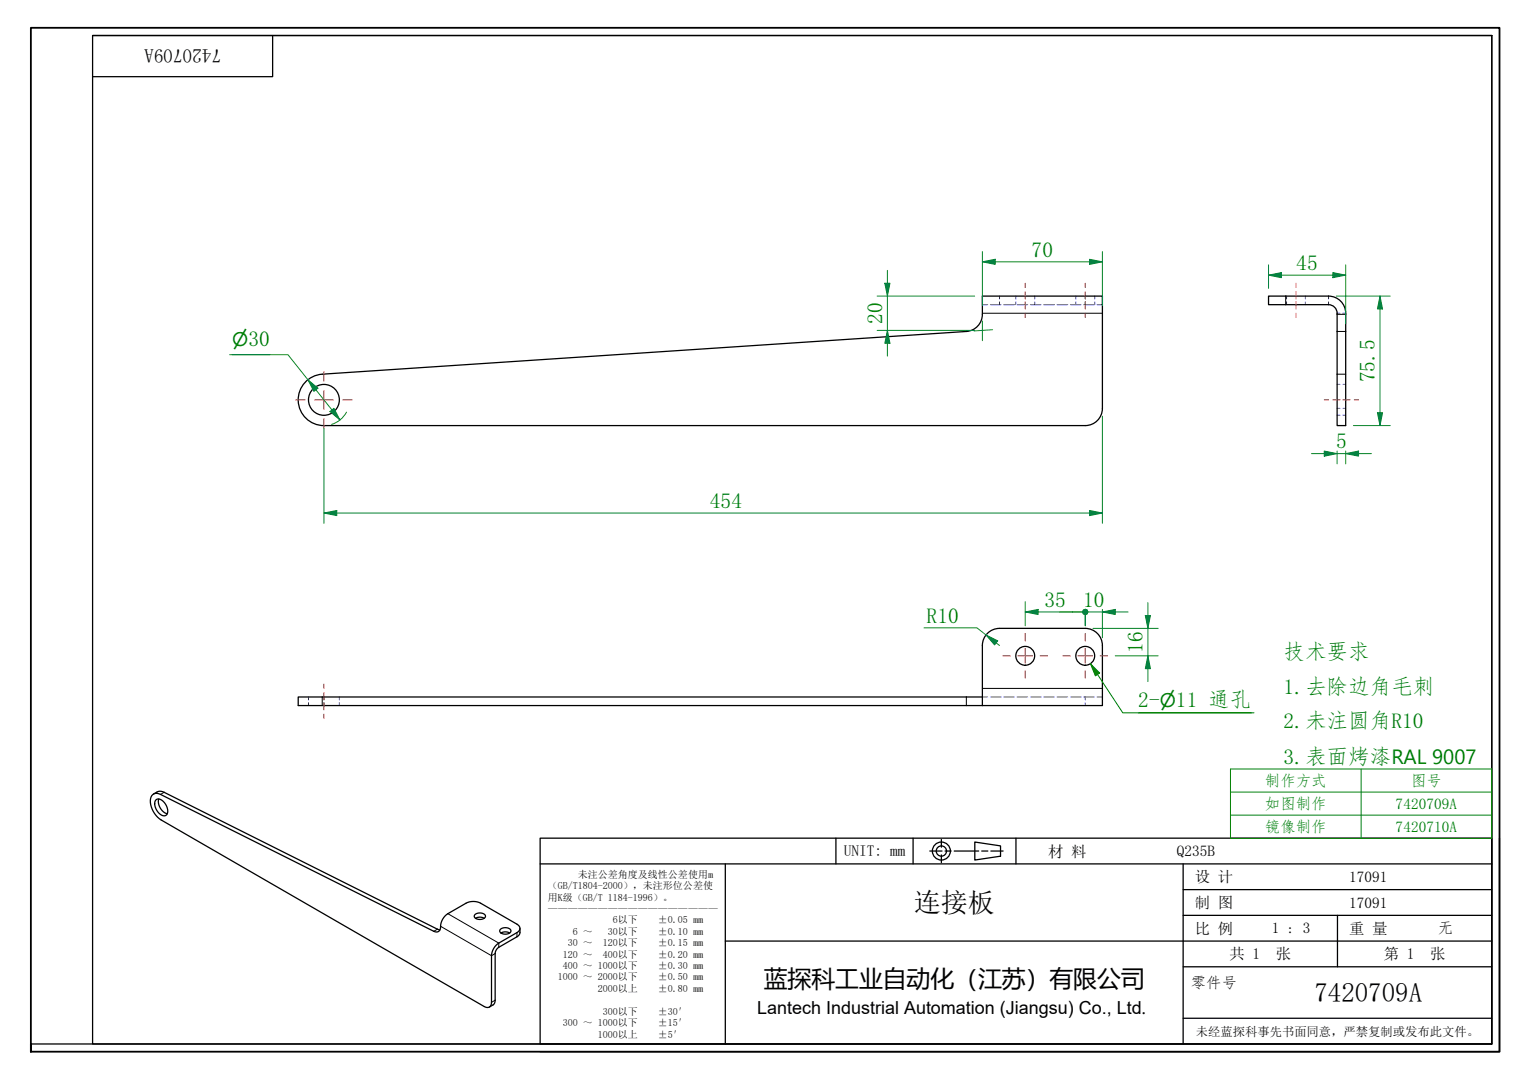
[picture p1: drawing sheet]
<svg xmlns="http://www.w3.org/2000/svg" width="297mm" height="210mm" viewBox="0 0 297 210" stroke-linecap="round" stroke-linejoin="round" font-family="sans-serif">
<g fill="none" stroke="#00f" stroke-width=".19">
<path d="M194.3 57.5v.6M194.3 58.7v.5M211 57.5v.6M211 58.7v.5M258.3 57.5v.6M258.3 58.7v.5M259.9 79.4h.6M259.9 60.9h.6M261 79.4h.6M261 60.9h.6M63 135.5v.5M63 136.6v.5"/>
<path d="M211 135.5v.5M211 136.6v.5"/>
</g>
<g fill="none" stroke="#00f" stroke-width=".19">
<path d="M191 59.2h1M192.5 59.2h2.1M195.1 59.2h2.1M197.5 57.5v.6M197.5 58.7v.5M197.7 59.2h2.1M200.3 59.2h2.1M201.1 57.5v.6M201.1 58.7v.5M202.9 59.2h2.1M205.5 59.2h2.1M208.1 59.2h2.1"/>
<path d="M209.1 57.5v.6M209.1 58.7v.5M210.7 59.2h2M212.8 57.5v.6M212.8 58.7v.5M213.3 59.2h1M250.1 57.5v.6M250.1 58.7v.5M253.8 57.5v.6M253.8 58.7v.5M259.9 74.7h.6M261 74.7h.6"/>
<path d="M259.9 80.7h.6M261 80.7h.6M60 135.5v.5M60 136.6v.5M66 135.5v.5M66 136.6v.5M191 135.5h1M192.5 135.5h2.1M195.1 135.5h2.1M197.7 135.5h2.1M200.3 135.5h2.1M202.9 135.5h2.1"/>
<path d="M205.5 135.5h2.1M208.1 135.5h2.1M210.7 135.5h2M213.3 135.5h1"/>
</g>
<g fill="none" stroke="#000" stroke-width=".25">
<path d="M246.6 57.5h11.7a3.3 3.3 0 0 1 3.3 3.4v21.8h-1.7v-21.8a1.67 1.67 0 0 0-1.6-1.7h-11.7zM191 61.1v-3.6h23.3v21.9a3.3 3.3 0 0 1-3.3 3.3h-148a5 5 0 0 1-5-4.8 5 5 0 0 1 4.6-5.2l125.3-8.3a3.3 3.3 0 0 0 3.1-3.3M191 135.5h-133v1.6h133M191.9 123.1a3.3 3.3 0 0 1 2.4-1h16.7a3.3 3.3 0 0 1 3.3 3.4v11.6h-23.3v-11.6a3.3 3.3 0 0 1 .9-2.4zM29.7 154.4a1.3 1.3 0 0 1 1.5 0l53.1 26.6a.87 .87 0 0 0 1 0 .87 .87 0 0 0 .3-1 3.1 3.1 0 0 1 1.5-2.4l3.5-2.1a3.1 3.1 0 0 1 2.8 0l7.1 4.1a.86 .86 0 0 1 .6 .8 .86 .86 0 0 1-.6 .9l-3.5 2a3.1 3.1 0 0 0-1.5 2.4v9.1a.86 .86 0 0 1-.4 .9 .86 .86 0 0 1-1-.1l-62.8-36.2a4.3 4.3 0 0 1-1.9-4.5zM29.8 154.3a1.69 1.69 0 0 1 2.1-.3l53.6 26.7M30.3 155.5a1.38 1.38 0 0 1 1.9 .8 1.58 1.58 0 0 1 0 2.2 2.15 2.15 0 0 1-2.1-2.3zM30.9 155.3a2.49 2.49 0 0 0 1.6 2.9M92.3 177.8a1.35 1.35 0 0 1 2.1 .3 1.27 1.27 0 0 1-2.2 0zM92.4 178.5l.7-.2 1 .2M97.3 180.6a1.35 1.35 0 0 1 2 .3 1.27 1.27 0 0 1-2.2 0zM97.4 181.3l.7-.2 1 .2"/>
<path d="M101.1 180.4l-.1 1.1-.3 .4-3.7 2.2-.7 .8-.1 9.8-.2 .5-.9 .5"/>
<circle cx="63" cy="77.7" r="3"/>
<circle cx="199.3" cy="127.5" r="1.83"/>
<circle cx="211" cy="127.5" r="1.83"/>
</g>
<g fill="none" stroke="#000" stroke-width=".19">
<path d="M249.9 57.5v1.7M191 60.9h23.3M259.9 61.1h1.7M259.9 64.4h1.7M259.9 72.7h1.7M62.6 135.5v1.6M187.9 135.5v1.6M191 133.8h23.3M31.9 154l-.7 .4M87.1 177.6l9.9 5.7v.8M85 180.6l-.7 .4M85.6 180l9.9 5.7 .8-.4"/>
<path d="M96.3 194.4l-.8 .4M100.5 181.3v.8"/>
</g>
<path d="M6 204.4v-1.5v1.5M6 202.9v-197.5h285.5v199h-285.5" fill="none" stroke="#000" stroke-width=".35"/>
<path d="M18 6.9h272v196h-272zM18 6.9h272M53 6.9v8h-35M290 6.9v196h-284" fill="none" stroke="#000" stroke-width=".25"/>
<g fill="none" stroke="#000" stroke-width=".25">
<path d="M105 162.9h185v40h-185zM105 167.9h185M141 167.9v35M162.5 162.9v5M177.5 162.9v5M180.8 165.4h2.3M183 163.2v1.5M183 166.2v1.5M183.7 165.4h1.2M185.5 165.4h4.8M189.5 163.7l5 .7v2l-5 .8zM190.8 165.4h1.2"/>
<path d="M192.6 165.4h2.4M197.5 162.9v5M230 167.9v35M230 177.9h60M230 172.9h60M260 177.9v10M291.5 162.9v41.5h-186.5M141 182.9h149M230 197.9h60M230 187.9h60"/>
<circle cx="183" cy="165.4" r="1.75"/>
<circle cx="183" cy="165.4" r="1"/>
</g>
<path d="M246.6 53.5h2.5" fill="none" stroke="#00803f" stroke-width=".19"/>
<path d="M246.6 53.5l2.5-.5v1z" fill="#00803f"/>
<path d="M246.6 53.5l2.5-.5v1zM259.1 53.5h2.5" fill="none" stroke="#00803f" stroke-width=".19"/>
<path d="M259.1 53l2.5 .5-2.5 .5z" fill="#00803f"/>
<path d="M246.6 51.5v4.6M249.1 53.5h10M259.1 53l2.5 .5-2.5 .5zM261.6 51.5v11.4M268.3 57.5v2.5" fill="none" stroke="#00803f" stroke-width=".19"/>
<path d="M268.3 57.5l.5 2.5h-1z" fill="#00803f"/>
<path d="M268.3 57.5l.5 2.5h-1zM268.3 80.2v2.5" fill="none" stroke="#00803f" stroke-width=".19"/>
<path d="M267.8 80.2h1l-.5 2.5z" fill="#00803f"/>
<path d="M259.8 57.5h10.5M268.3 60v20.2M257.4 88.2h2.5M263.1 82.7h7.2M267.8 80.2h1l-.5 2.5z" fill="none" stroke="#00803f" stroke-width=".19"/>
<path d="M257.4 87.7l2.5 .5-2.5 .5z" fill="#00803f"/>
<path d="M257.4 87.7l2.5 .5-2.5 .5zM261.6 88.2h2.5" fill="none" stroke="#00803f" stroke-width=".19"/>
<path d="M261.6 88.2l2.5-.5v1z" fill="#00803f"/>
<path d="M45.1 68.9h7.4M59.9 73.8l1.5 2M254.9 88.2h2.5M259.9 88.2h1.7M259.9 87.7v2.5M261.6 88.2l2.5-.5v1zM261.6 87.7v2.5M264.1 88.2h2.5" fill="none" stroke="#00803f" stroke-width=".19"/>
<g fill="none" stroke="#f00" stroke-width=".19">
<path d="M199.3 55.1v.8M199.3 56.7v1.4M199.3 58.7v1.3M211 55.1v.8M211 56.7v1.4M211 58.7v1.3M251.9 55.1v.8M251.9 56.7v1.4M251.9 58.7v1.3M199.3 60.9v.8M211 60.9v.8M251.9 60.9v.8"/>
<path d="M257.4 77.7h.9M259.1 77.7h1.4M261 77.7h1.4M263.3 77.7h.8M63 133v.8M63 134.6v1.4M63 136.6v1.4M63 138.8v.8"/>
</g>
<g fill="none" stroke="#f00" stroke-width=".19">
<path d="M57.5 77.7h1.8M61.1 77.7h3.7M63 72.2v1.8M63 75.9v3.6M66.6 77.7h1.9M63 81.4v1.8M195 127.5h1.4M197.9 127.5h2.8M199.3 123.1v1.5M199.3 126v2.9M199.3 130.4v1.4M202.2 127.5h1.4"/>
<path d="M206.6 127.5h1.5M209.5 127.5h2.9M211 123.1v1.5M211 126v2.9M211 130.4v1.4M213.9 127.5h1.4"/>
</g>
<path d="M59.9 73.8l1.9 1.6-.8 .7z" fill="#00803f"/>
<path d="M59.9 73.8l1.9 1.6-.8 .7zM64.5 79.7l1.6 1.9" fill="none" stroke="#00803f" stroke-width=".19"/>
<path d="M64.1 80l.8-.6 1.2 2.2z" fill="#00803f"/>
<path d="M191 50.9h2.5M44.6 68.9h11.4l3.9 4.9M61.4 75.8l3.1 3.9M64.1 80l.8-.6 1.2 2.2zM67.4 80.1a5 5 0 0 1-3 2.4" fill="none" stroke="#00803f" stroke-width=".19"/>
<path d="M191 50.9l2.5-.5v1z" fill="#00803f"/>
<path d="M191 50.9l2.5-.5v1zM211.8 50.9h2.5" fill="none" stroke="#00803f" stroke-width=".19"/>
<path d="M211.8 50.4l2.5 .5-2.5 .5z" fill="#00803f"/>
<path d="M191 48.9v10.5M193.5 50.9h18.3M211.8 50.4l2.5 .5-2.5 .5zM214.3 48.9v10.5M63 99.7h2.5" fill="none" stroke="#00803f" stroke-width=".19"/>
<path d="M63 99.7l2.5-.5v1z" fill="#00803f"/>
<path d="M63 99.7l2.5-.5v1zM211.8 99.7h2.5" fill="none" stroke="#00803f" stroke-width=".19"/>
<path d="M211.8 99.2l2.5 .5-2.5 .5z" fill="#00803f"/>
<path d="M63 83.2v18.5M65.5 99.7h146.3M211.8 99.2l2.5 .5-2.5 .5zM214.3 80.9v20.8M199.3 118.9h2.5" fill="none" stroke="#00803f" stroke-width=".19"/>
<path d="M199.3 118.9l2.5-.5v1z" fill="#00803f"/>
<path d="M199.3 118.9l2.5-.5v1zM208.5 118.9h1.8" fill="none" stroke="#00803f" stroke-width=".19"/>
<circle cx="211" cy="118.9" r=".63" fill="#00803f"/>
<path d="M199.3 116.9v4.7M201.8 118.9h8.5M211 118.4v3.2" fill="none" stroke="#00803f" stroke-width=".19"/>
<circle cx="211" cy="118.9" r=".63" fill="#00803f"/>
<path d="M214.3 118.9h2.5" fill="none" stroke="#00803f" stroke-width=".19"/>
<path d="M214.3 118.9l2.5-.5v1z" fill="#00803f"/>
<path d="M206 118.9h2.5M211 118.9h3.3M211 118.4v3.2M214.3 118.9l2.5-.5v1zM214.3 118.4v5.6M216.8 118.9h2.5M223.1 127.5v2.5" fill="none" stroke="#00803f" stroke-width=".19"/>
<path d="M223.1 127.5l.5 2.5h-1z" fill="#00803f"/>
<path d="M223.1 119.6v2.5M223.1 127.5l.5 2.5h-1z" fill="none" stroke="#00803f" stroke-width=".19"/>
<path d="M222.6 119.6h1l-.5 2.5z" fill="#00803f"/>
<path d="M222.6 119.6h1l-.5 2.5zM223.1 117.1v2.5M191.7 123.4l1.9 1.5M212.5 122.1h12.6M216.8 127.5h8.3M223.1 122.1v5.4M223.1 130v2.5" fill="none" stroke="#00803f" stroke-width=".19"/>
<path d="M191.7 123.4l2.3 1.2-.7 .7z" fill="#00803f"/>
<path d="M172.5 64.2v2.5M179.6 122h10.3l1.8 1.4M191.7 123.4l2.3 1.2-.7 .7zM193.6 124.9l.7 .6" fill="none" stroke="#00803f" stroke-width=".19"/>
<path d="M239.2 149.5h50.8v13.4h-50.8zM239.2 153.9h50.8M239.2 158.4h50.8M264.6 149.5v13.4" fill="none" stroke="#008000" stroke-width=".19"/>
<path d="M172.5 64.2l.5 2.5h-1z" fill="#00803f"/>
<path d="M172.5 55.1v2.4M172.5 64.2l.5 2.5h-1z" fill="none" stroke="#00803f" stroke-width=".19"/>
<path d="M172 55.1h1l-.5 2.4z" fill="#00803f"/>
<path d="M170.5 57.5h19M172 55.1h1l-.5 2.4zM172.5 52.5v2.6M172.5 57.5v6.7M170.5 64.2h19M172.5 66.7v2.5M191 62.4v3.8M193 64.1l-3.6 .2" fill="none" stroke="#00803f" stroke-width=".19"/>
<path d="M212 129l1.4 2.1M221.3 138.5h22" fill="none" stroke="#008000" stroke-width=".19"/>
<path d="M212 129l1.8 1.8-.9 .6z" fill="#008000"/>
<path d="M212 129l1.8 1.8-.9 .6zM213.4 131.1l4.9 7.4h25.5" fill="none" stroke="#008000" stroke-width=".19"/>
<g font-size="5.2">
<text x="177.6" y="177.3">连接板</text>
<text x="255.5" y="194.8">7420709A</text>
</g>
<text font-size="4.6" x="148.5" y="191.9">蓝探科工业自动化（江苏）有限公司</text>
<g font-size="4.2" fill="#008000">
<text x="200.5" y="49.9">70</text>
<text x="252" y="52.4">45</text>
<text x="171.5" y="63" transform="rotate(-90 171.5 63)">20</text>
<text x="48.3" y="67.2">30</text>
<text x="267.2" y="74.3" transform="rotate(-90 267.2 74.3)">75.5</text>
<text x="259.7" y="87.1">5</text>
<text x="138" y="98.7">454</text>
<text x="203" y="117.9">35</text>
<text x="210.5" y="117.9">10</text>
<text x="180.1" y="121">R10</text>
<text x="222.1" y="126.9" transform="rotate(-90 222.1 126.9)">16</text>
<text x="249.5" y="128.1">技术要求</text>
<text x="221.3" y="137.4">2-</text>
<text x="228.6" y="137.4">11 通孔</text>
<text x="249.5" y="134.8">1.去除边角毛刺</text>
<text x="249.5" y="141.5">2.未注圆角R10</text>
<text x="249.5" y="148.4">3.表面烤漆RAL 9007</text>
</g>
<text font-size="3.7" x="43" y="9.6" transform="rotate(180 43 9.6)">7420709A</text>
<g font-size="3.7" fill="#008000">
<text x="45.1" y="67.2">⌀</text>
<text x="225.5" y="137.4">⌀</text>
</g>
<text font-size="3.5" x="147.2" y="197.1">Lantech Industrial Automation (Jiangsu) Co., Ltd.</text>
<g font-size="3" fill="#008000">
<text x="245.9" y="152.8">制作方式</text>
<text x="274.3" y="152.7">图号</text>
<text x="245.9" y="157.2">如图制作</text>
<text x="245.9" y="161.7">镜像制作</text>
<text x="271.3" y="157.2">7420709A</text>
<text x="271.3" y="161.7">7420710A</text>
</g>
<g font-size="3">
<text x="164" y="166.4">UNIT: mm</text>
<text x="203.8" y="166.5">材 料</text>
<text x="228.8" y="166.3">Q235B</text>
<text x="232.3" y="171.5">设 计</text>
<text x="262.3" y="171.4">17091</text>
<text x="232.3" y="176.5">制 图</text>
<text x="262.3" y="176.4">17091</text>
<text x="232.3" y="181.5">比 例</text>
<text x="247.3" y="181.4">1 : 3</text>
<text x="262.3" y="181.5">重 量</text>
<text x="279.5" y="181.4">无</text>
<text x="231.5" y="192">零件号</text>
<text x="239" y="186.5">共 1</text>
<text x="248" y="186.5">张</text>
<text x="269" y="186.5">第 1</text>
<text x="278" y="186.5">张</text>
</g>
<text font-size="2.4" x="232.5" y="201.3">未经蓝探科事先书面同意，严禁复制或发布此文件。</text>
<g font-size="1.9">
<text x="106.5" y="172.8">（GB/T1804-2000），未注形位公差使</text>
<text x="112.3" y="170.6">未注公差角度及线性公差使用m</text>
<text x="106.5" y="175">用K级（GB/T 1184-1996）。</text>
<text x="106.5" y="177.2">—————————————————</text>
<text x="119.1" y="179.5">6以下</text>
<text x="127.9" y="179.5">±0.05 mm</text>
<text x="110.4" y="183.9">30 ～</text>
<text x="111.4" y="181.7">6 ～</text>
<text x="117.2" y="183.9">120以下</text>
<text x="118.2" y="181.7">30以下</text>
<text x="127.9" y="181.7">±0.10 mm</text>
<text x="127.9" y="183.9">±0.15 mm</text>
<text x="108.4" y="190.6">1000 ～ 2000以下</text>
<text x="109.4" y="186.1">120 ～</text>
<text x="109.4" y="188.3">400 ～ 1000以下</text>
<text x="117.2" y="186.1">400以下</text>
<text x="127.9" y="186.1">±0.20 mm</text>
<text x="127.9" y="188.3">±0.30 mm</text>
<text x="127.9" y="190.6">±0.50 mm</text>
<text x="116.2" y="192.8">2000以上</text>
<text x="117.2" y="197.2">300以下</text>
<text x="127.9" y="192.8">±0.80 mm</text>
<text x="127.9" y="197.2">±30′</text>
<text x="109.4" y="199.4">300 ～ 1000以下</text>
<text x="116.2" y="201.7">1000以上</text>
<text x="127.9" y="199.4">±15′</text>
<text x="127.9" y="201.7">±5′</text>
</g>
</svg>
